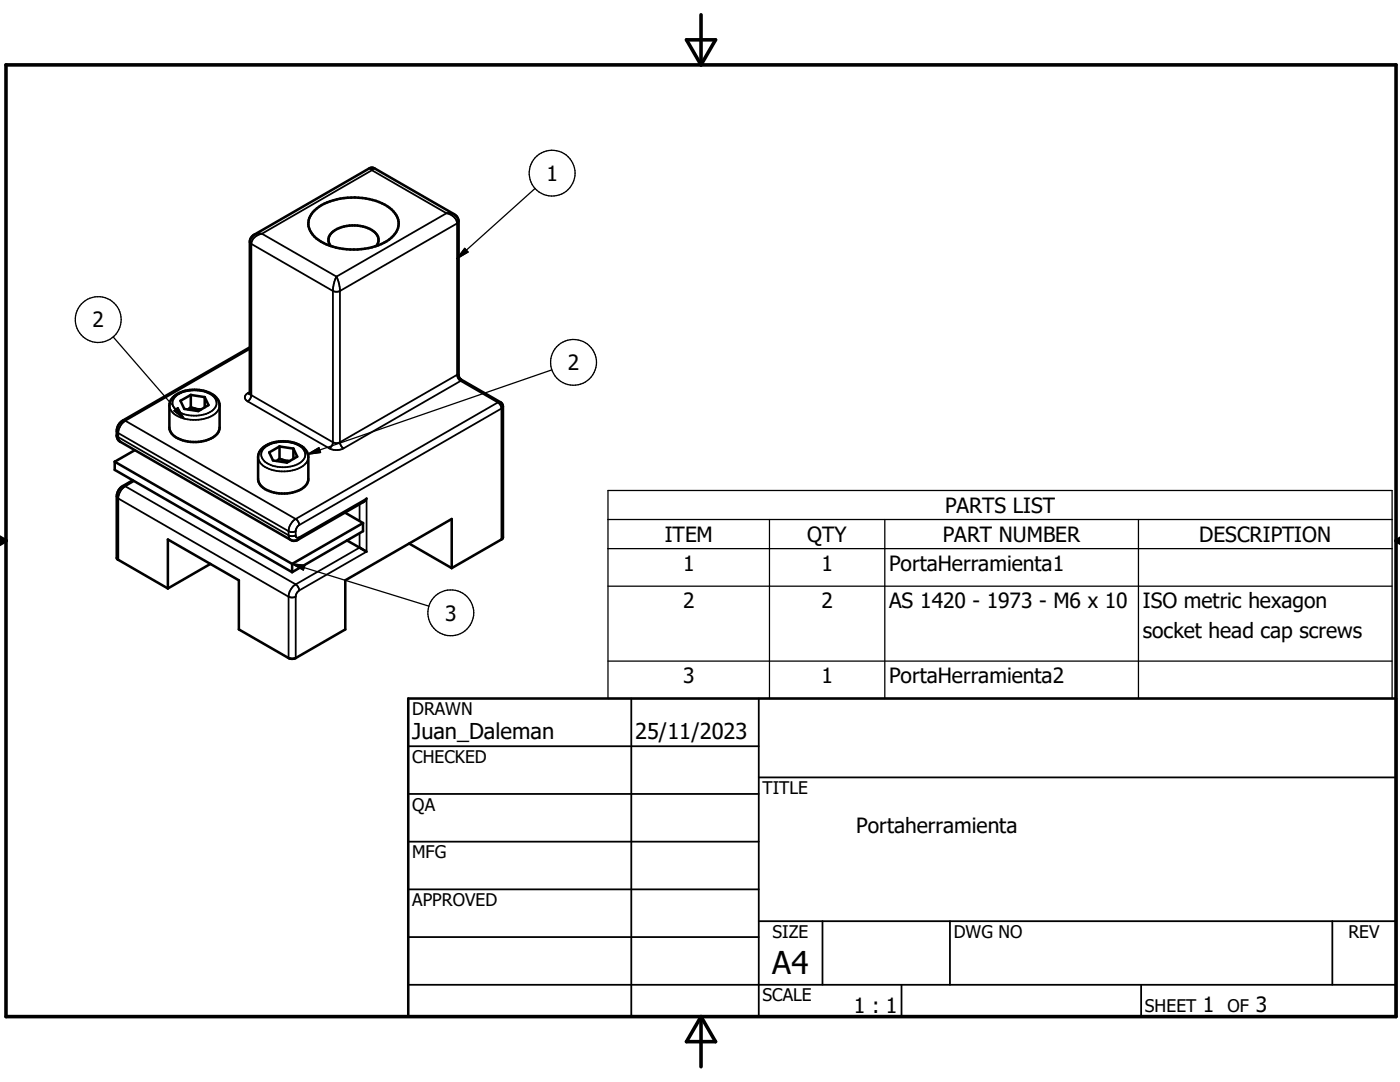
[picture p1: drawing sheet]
<svg xmlns="http://www.w3.org/2000/svg" width="279mm" height="216mm" viewBox="0 0 279 216" stroke-linecap="round" stroke-linejoin="round" font-family="sans-serif">
<g fill="none" stroke="#000" stroke-width=".51">
<path d="M62.5 42.3a11.4 11.4 0 0 1 9.1-2.8 9.9 9.9 0 0 1 7.3 3.1 3.4 3.4 0 0 1-.8 4.9 13.5 13.5 0 0 1-13 1.3 5.3 5.3 0 0 1-3.6-4l.2-1.3zM66 49.1a2.05 2.05 0 0 1 .9-3.2 7.2 7.2 0 0 1 8.2 .8 1.85 1.85 0 0 1 0 2.4M34.8 79a6.9 6.9 0 0 1 8.3 .3l.5 .6 .2 .7v4.7a3.1 3.1 0 0 1-2.6 2.6 7.1 7.1 0 0 1-6.9-1.4l-.5-.9v-4.7l.3-1zM38.1 78.8l-2.1 1.2 .8 1.6 2.8 .4 2-1.2-.7-1.6M38.1 78.8l2.8 .4M38.1 78.8v2.5M40.9 79.2v2.1M49.8 78.6l.1-30.3a1.79 1.79 0 0 1 .9-1.5l23.3-13.3 .6 .1 15.9 9.1a1.78 1.78 0 0 1 .9 1.5v30.9l.5 .6 7.9 4.6 .4 .6 .1 26.3-.3 .4-10 5.8M49.9 69.3l-25.4 14.6a2.84 2.84 0 0 0-1.2 3.1l.2 .7 .5 .4 34 19.6a1.46 1.46 0 0 0 1.5 0l12.9-7.5 .8-.7M22.9 92.1v1.7l35.4 20.4M22.9 92.1l35.4 20.4M26.5 95.8l-2 1.2a2.44 2.44 0 0 0-1.2 2.1l.1 12.4 10.1 5.9"/>
<path d="M26.9 89.8l-4 2.3M38.1 81.3l1 .3 1 .1M38.1 81.3l-.6 .4M52.2 89.6a6.8 6.8 0 0 1 8.6 0l.5 .6 .2 .6v4.8a3.1 3.1 0 0 1-2.6 2.5 7.1 7.1 0 0 1-6.9-1.3l-.5-.9v-4.7l.3-1zM55.8 89.1l-2.1 1.2 .8 1.6 2.8 .4 2-1.2-.7-1.6M55.8 89.1l2.8 .4M55.8 91.6l2 .4M55.8 89.1v2.5M55.8 91.6l-.6 .4M58.6 89.5v2.1M42 112.5l-8.5 4.9M58.3 112.5v1.7"/>
<path d="M68.9 102.3l3.5 2.1M69.3 107.8l3.9 2.3M72.4 104.4v1.6l-14.1 8.2M72.4 104.4l-14.1 8.1M81.7 108.5l8.4 4.9M90.1 113.4v-9.8l-21.2 12.2v9.8l-9.9 5.7-.6 .2-.8-.2-9.9-5.7v-9.8l-14.2-8.2v9.8M81.5 139.4h197.1v63.5h-197.1z"/>
</g>
<g fill="none" stroke="#000" stroke-width=".36">
<path d="M73.7 33.6l.5 .4M74.2 34l-21.9 12.6M74.2 34l14.9 8.6M74.7 33.6l-.5 .4M49.9 48.3l.3 .4M50.2 48.7v30.2M52.3 46.6a2.41 2.41 0 0 0-2.1 2.1M52.3 46.6h-1l-.5 .2M52.3 46.6l14.9 8.6M67.2 55.2l.4 1 .2 1.6v30.4M67.2 55.2l-.5 1-.3 1.6v30.4M89.1 42.6l.6-.1 .9 .2"/>
<path d="M89.1 42.6a2.41 2.41 0 0 1 2.1 2M89.1 42.6l-21.9 12.6M91.2 44.6l-23.4 13.5-.5 .1-.9-.1-16.2-9.4M91.2 44.6v30.2M91.5 44.2l-.3 .4M34.8 79.3a6.3 6.3 0 0 1 7.9-.1 1.81 1.81 0 0 1-.8 3 6.5 6.5 0 0 1-6.9-.6 1.63 1.63 0 0 1-.2-2.3zM49.5 78.4l.4 .2M49.5 78.4a.87 .87 0 0 0-.6 .9 .87 .87 0 0 0 .6 .8M49.9 78.4l.3 .5M49.9 78.2l-.4 .2M49.9 69.6l-24.9 14.4M50.2 78.9l-.3 .8-.4 .4"/>
<path d="M50.2 78.9l16.2 9.3M91.2 74.8l.2 .6 .5 .6M91.2 74.8l-23.4 13.4M91.2 74.8l.2-.1 .1 .1M91.9 76l-23.3 13.5M91.9 76l7.5 4.3M92 75.7l.1 .1-.2 .2M23.3 86l.3 .4 34 19.6M23.3 86.8l.3 .4 34 19.6M23.3 99.1l.2 .3 34.1 19.7M24.5 83.9l.5 .1M24.5 97h.5"/>
<path d="M25 84l-.9 .9a3.7 3.7 0 0 0-.4 2.8l.3 .4M25 97a3.1 3.1 0 0 0-1.4 2.2v12.5M25 84l34 19.6M25 97l34 19.6M26.8 96l-1.8 1M33.8 80.9a3.2 3.2 0 0 0 2.7 2.6 7.4 7.4 0 0 0 6.6-1.1l.5-.6 .2-.9M49.5 80.1l16.2 9.4M51.5 91.2a3.2 3.2 0 0 0 2.7 2.5 7.2 7.2 0 0 0 6.9-1.3l.4-1.2M52.5 89.6a6.3 6.3 0 0 1 7.9-.1 1.81 1.81 0 0 1-.7 3 6.5 6.5 0 0 1-7-.6 1.63 1.63 0 0 1-.2-2.3zM65.7 89.5a3.2 3.2 0 0 0 2.9 0M66.4 88.2l.6 .2 .8-.2M66.4 88.2l-.1 .7-.6 .6"/>
<path d="M67.8 88.2l.3 .8 .5 .5M99.4 80.3l-40.4 23.3M99.4 80.3l.4 .4 .3 .8M99.9 80.3h-.5M100.1 81.5l-40.4 23.3M100.1 81.5v26.1M100.4 81.1l-.3 .4M57.6 106l.6 .2 .8-.2M57.6 106.8l.6 .2 .8-.2M57.6 106v.8M57.6 119.1v12.2M57.6 106.8l.1 .7 .3 .2"/>
<path d="M57.6 119.1l.6 .1 .8-.1M59 103.6l.5 .6 .2 .6M59 116.6l.4 .4 .3 .8M59 103.6a3.2 3.2 0 0 0-1.4 2.4M59 116.6a3.1 3.1 0 0 0-1.4 2.5M59.7 107.2l-.2 .5M59.7 104.8l-.4 .4-.3 .6 .1 1.3 .3 .2 .3-.1M59.7 117.8l-.4 .5-.3 .6v12.4M59.7 107.2l13.5-7.7v10.6l-13.5 7.7M71.8 106.4v2.9l-12.8 7.3M71.8 100.6v3.4M126 139.4v63.5"/>
<path d="M151.4 139.4v63.5M81.5 148.9h69.9M81.5 158.4h69.9M151.4 155.1h127.2M81.5 167.9h69.9M81.5 177.5h69.9M81.5 187h69.9M81.5 196.5h197.1M151.4 183.8h127.2M164.1 183.8v12.7M179.9 196.5v6.4M189.6 183.8v12.7"/>
<path d="M227.7 196.5v6.4M265.9 183.8v12.7"/>
</g>
<circle cx="49.8" cy="78.6" r=".25" fill="#000"/>
<path d="M1.2 12.9h277.4v190h-277.4zM137 7.9h5.8l-2.9 5zM139.9 2.9v10M-.1 107.9h1.3M-.1 107.2l1.3 .7M1.2 107.9l-1.2 .7M278.6 107.9h.8M278.6 107.9l.8 .5M279.4 107.4l-.8 .5M139.9 202.9v10M139.9 202.9l2.9 5h-5.8z" fill="none" stroke="#000" stroke-width=".71"/>
<g fill="none" stroke="#000" stroke-width=".25">
<path d="M106.8 37.6l-15.6 14M92.7 49.6l.7 .7-2.2 1.3zM22.6 67.2l14.1 16.3M110.1 73.8l-48.7 16.8M34.7 82l.8-.7 1.2 2.2zM61.4 90.6l2.2-1.3 .4 1zM121.3 97.9h156.5v41.5h-156.5zM58.3 112.5l27.3 8.4M58.3 112.5l2.5 .3-.3 .9zM121.3 103.7h156.5M121.3 109.5h156.5M121.3 117h156.5"/>
<path d="M153.6 103.7v35.7M176.6 103.7v35.7M227.2 103.7v35.7M121.3 131.9h156.5"/>
<circle cx="110.2" cy="34.6" r="4.6"/>
<circle cx="19.6" cy="63.8" r="4.6"/>
<circle cx="114.5" cy="72.3" r="4.6"/>
<circle cx="90" cy="122.3" r="4.6"/>
</g>
<path d="M92.7 49.6l.7 .7-2.2 1.3zM34.7 82l.8-.7 1.2 2.2zM61.4 90.6l2.2-1.3 .4 1zM58.3 112.5l2.5 .3-.3 .9z" fill="#000" stroke="#000" stroke-width=".25"/>
<text font-size="6.3" x="154.1" y="194.4">A4</text>
<g font-size="4.4">
<text x="82.3" y="147.5">Juan_Daleman</text>
<text x="126.7" y="147.4">25/11/2023</text>
</g>
<g font-size="4.2">
<text x="109.1" y="36.1">1</text>
<text x="18.5" y="65.3">2</text>
<text x="113.3" y="73.9">2</text>
<text x="188.6" y="102.4">PARTS LIST</text>
<text x="132.7" y="108.1">ITEM</text>
<text x="136.3" y="113.9">1</text>
<text x="161.1" y="108.1">QTY</text>
<text x="163.9" y="113.9">1</text>
<text x="177.5" y="113.9">PortaHerramienta1</text>
<text x="188.2" y="108.1">PART NUMBER</text>
<text x="239.4" y="108.1">DESCRIPTION</text>
<text x="88.8" y="123.8">3</text>
<text x="136.3" y="121.4">2</text>
<text x="163.9" y="121.4">2</text>
<text x="177.5" y="121.4">AS 1420 - 1973 - M6 x 10</text>
<text x="228" y="121.4">ISO metric hexagon</text>
<text x="228" y="127.2">socket head cap screws</text>
<text x="136.3" y="136.4">3</text>
<text x="163.9" y="136.4">1</text>
<text x="177.5" y="136.4">PortaHerramienta2</text>
<text x="170.9" y="166.2">Portaherramienta</text>
<text x="170.4" y="202.1">1 : 1</text>
<text x="240.1" y="202">1</text>
<text x="250.6" y="202">3</text>
</g>
<g font-size="3.5">
<text x="82.3" y="142.7">DRAWN</text>
<text x="82.3" y="152.2">CHECKED</text>
<text x="82.3" y="161.8">QA</text>
<text x="152.1" y="158.4">TITLE</text>
<text x="82.3" y="171.3">MFG</text>
<text x="82.3" y="180.8">APPROVED</text>
<text x="154.2" y="187.2">SIZE</text>
<text x="190.3" y="187.2">DWG NO</text>
<text x="269.1" y="187.1">REV</text>
<text x="152.1" y="199.8">SCALE</text>
<text x="228.5" y="202">SHEET</text>
<text x="245" y="202">OF</text>
</g>
</svg>
